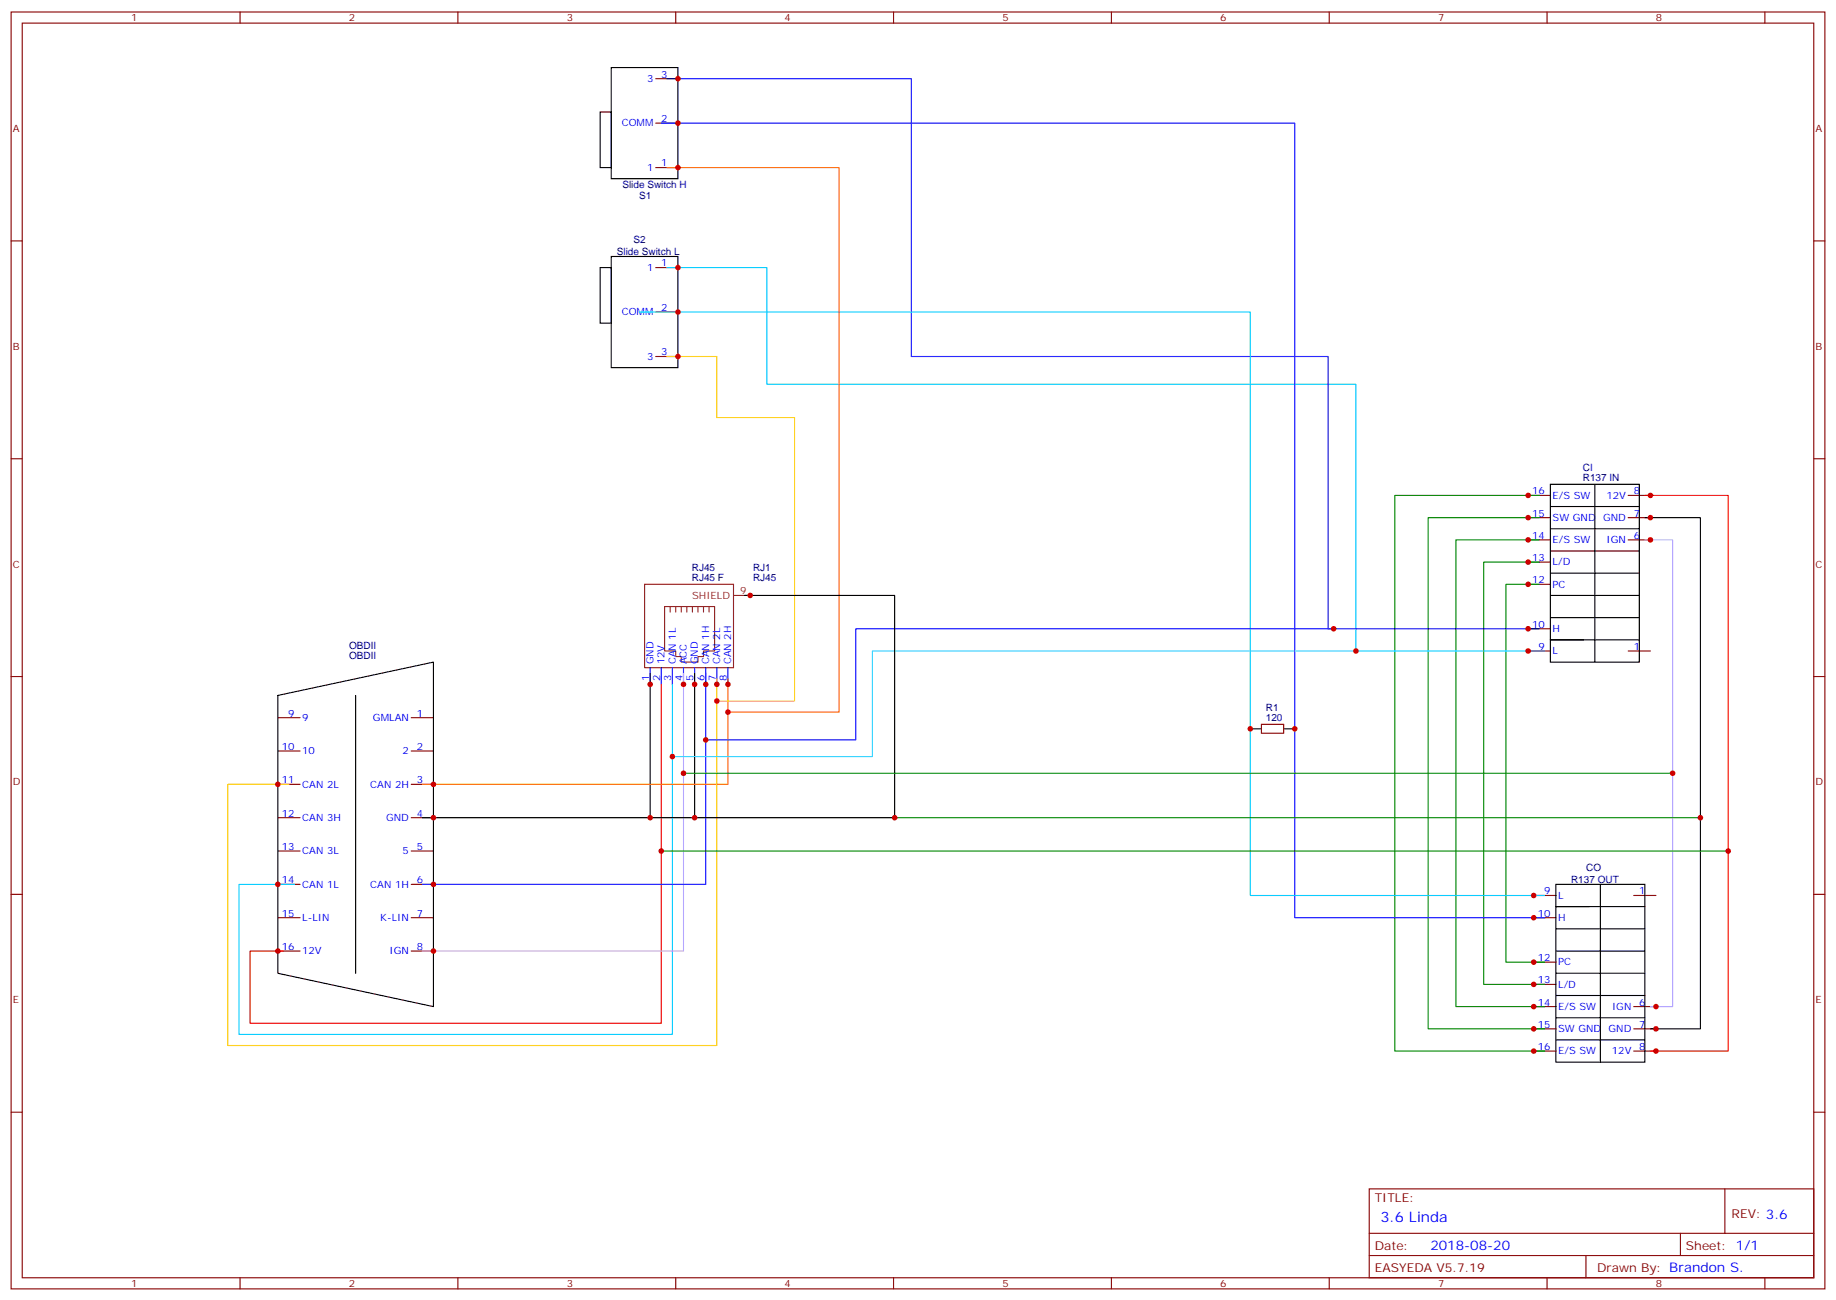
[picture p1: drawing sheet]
<svg xmlns="http://www.w3.org/2000/svg" width="583mm" height="413mm" viewBox="0 0 583 413" stroke-linecap="round" stroke-linejoin="round" font-family="sans-serif">
<g fill="none" stroke="#870000" stroke-width=".35">
<path d="M3.5 3.8h575.8v405.4h-575.8zM7.1 7.3h568.6v398.3h-568.6zM76.2 3.8v3.5M145.3 3.8v3.5M214.5 3.8v3.5M283.6 3.8v3.5M352.8 3.8v3.5M421.9 3.8v3.5M491.1 3.8v3.5M560.2 3.8v3.5M208.1 39.1h7.1M208.1 25h7.1"/>
<path d="M208.1 53.2h7.1M3.5 76.5h3.6M575.7 76.5h3.6M208.1 99.1h7.1M208.1 84.9h7.1M208.1 113.2h7.1M3.5 145.6h3.6M485.1 157.3h7M516.8 157.3h7.1M575.7 145.6h3.6M485.1 171.4h7M485.1 164.3h7"/>
<path d="M485.1 178.4h7M516.8 171.4h7.1M516.8 164.3h7.1M485.1 199.6h7M485.1 185.5h7M3.5 214.8h3.6M485.1 206.7h7M516.8 206.7h7.1M575.7 214.8h3.6M88.2 227.8h7M88.2 238.4h7M130.5 227.8h7.1"/>
<path d="M130.5 238.4h7.1M400.4 229.9h7.1v2.9h-7.1zM88.2 249h7M88.2 259.6h7M130.5 249h7.1M130.5 259.6h7.1M88.2 270.2h7M130.5 270.2h7.1M3.5 283.9h3.6M88.2 291.3h7M88.2 280.7h7M130.5 291.3h7.1"/>
<path d="M130.5 280.7h7.1M486.8 284.3h7.1M486.8 291.3h7.1M518.6 284.3h7M575.7 283.9h3.6M88.2 301.9h7M130.5 301.9h7.1M486.8 319.5h7.1M486.8 305.4h7.1M486.8 312.5h7.1M518.6 319.5h7M486.8 326.6h7.1"/>
<path d="M486.8 333.7h7.1M518.6 326.6h7M518.6 333.7h7M3.5 353.1h3.6M575.7 353.1h3.6M434.6 377.4h141.1v28.2h-141.1zM547.5 377.4v14.1M434.6 391.5h141.1M434.6 398.6h141.1M503.4 398.6v7M533.4 391.5v7.1M76.2 405.6v3.6"/>
<path d="M145.3 405.6v3.6M214.5 405.6v3.6M283.6 405.6v3.6M352.8 405.6v3.6M421.9 405.6v3.6M491.1 405.6v3.6M560.2 405.6v3.6"/>
</g>
<g fill="none" stroke="#000" stroke-width=".35">
<path d="M190.5 35.6h3.5v17.6h-3.5zM194 21.4h21.2v35.3h-21.2zM190.5 84.9h3.5v17.7h-3.5zM194 81.4h21.2v35.3h-21.2zM492.1 153.7h28.2v56.5h-28.2zM506.2 153.7v56.5M492.1 174.9h28.2M492.1 167.9h28.2M492.1 160.8h28.2M522.1 164.3h17.7v162.3h-15.9M236.4 189h47.6v70.6h-63.5M492.1 196.1h28.2"/>
<path d="M492.1 189h28.2M492.1 182h28.2M206.4 213.7v45.9h-72.3M220.5 213.7v45.9h-14.1M492.1 203.1h28.2M88.2 220.8l49.4-10.6v109.3l-49.4-10.5zM112.9 220.8v88.2M396.9 231.4h3.5M407.5 231.4h3.5M493.9 280.7h28.2v56.5h-28.2zM493.9 287.8h28.2M493.9 294.9h28.2"/>
<path d="M508 280.7v56.5M493.9 301.9h28.2M493.9 309h28.2M493.9 316h28.2M493.9 323.1h28.2M493.9 330.1h28.2"/>
</g>
<path d="M488.6 157.3h-45.9v176.4h47.7M488.6 178.4h-17.6v134.1h19.4M488.6 171.4h-26.5v148.1h28.3M488.6 164.3h-35.3v162.3h37.1M488.6 185.5h-10.6v119.9h12.4M217 245.5h313.9M284 259.6h255.8M209.9 270.2h338.7" fill="none" stroke="#008700" stroke-width=".35"/>
<path d="M522.1 171.4h8.8v148.1h-7M217 213.7v88.2h-82.9" fill="none" stroke="#c9f" stroke-width=".35"/>
<path d="M522.1 157.3h26.5v176.4h-24.7M209.9 217.2v107.6h-130.5v-22.9h10.6" fill="none" stroke="#f00" stroke-width=".35"/>
<path d="M204.6 185.5h28.2v26.4h-28.2zM211 192.5h15.8v14.2h-3.5v1.7h-1.8v1.8h-5.2v-1.8h-1.8v-1.7h-3.5zM212.7 192.5v1.8M214.5 192.5v1.8M216.3 192.5v1.8M218 192.5v1.8M219.8 192.5v1.8M221.5 192.5v1.8M223.3 192.5v1.8M225.1 192.5v1.8M232.8 189h5.3" fill="none" stroke="#8c2424" stroke-width=".35"/>
<path d="M209.9 39.1h201.1v252.2h79.4M423.3 199.6h-151.7v35.3h-47.6M206.4 211.9v5.3M209.9 211.9v5.3M213.4 211.9v5.3M217 211.9v5.3M220.5 211.9v5.3M224 213.7v67h-89.9M224 211.9v5.3M227.5 211.9v5.3M231.1 211.9v5.3" fill="none" stroke="#00f" stroke-width=".35"/>
<path d="M202.8 99.1h194.1v185.2h93.5M211.7 84.9h31.7v37.1h187v84.7h60M213.4 217.2v111.2h-137.6v-47.7h17.7" fill="none" stroke="#0cf" stroke-width=".35"/>
<path d="M211.7 25h77.6v88.2h132.3v86.4h67" fill="none" stroke="#00c" stroke-width=".35"/>
<path d="M211.7 53.2h54.6v172.9h-35.2M231.1 215.5v33.5h-97" fill="none" stroke="#f60" stroke-width=".35"/>
<path d="M211.7 113.2h15.8v19.4h24.7v89.9h-24.7M227.5 215.5v116.4h-155.2v-82.9h19.4" fill="none" stroke="#fc0" stroke-width=".35"/>
<path d="M430.4 206.7h-153.5v33.5h-63.5" fill="none" stroke="#3cf" stroke-width=".35"/>
<g fill="#c00">
<circle cx="209.9" cy="270.2" r=".88"/>
<circle cx="530.9" cy="245.5" r=".88"/>
<circle cx="217" cy="245.5" r=".88"/>
<circle cx="215.2" cy="53.2" r=".88"/>
<circle cx="231.1" cy="226.1" r=".88"/>
<circle cx="224" cy="234.9" r=".88"/>
<circle cx="423.3" cy="199.6" r=".88"/>
<circle cx="220.5" cy="259.6" r=".88"/>
<circle cx="238.1" cy="189" r=".88"/>
<circle cx="227.5" cy="217.2" r=".88"/>
<circle cx="88.2" cy="249" r=".88"/>
<circle cx="224" cy="217.2" r=".88"/>
<circle cx="137.6" cy="280.7" r=".88"/>
<circle cx="217" cy="217.2" r=".88"/>
<circle cx="137.6" cy="301.9" r=".88"/>
<circle cx="88.2" cy="301.9" r=".88"/>
<circle cx="215.2" cy="39.1" r=".88"/>
<circle cx="486.8" cy="291.3" r=".88"/>
<circle cx="215.2" cy="84.9" r=".88"/>
<circle cx="485.1" cy="206.7" r=".88"/>
<circle cx="523.9" cy="157.3" r=".88"/>
<circle cx="525.6" cy="333.7" r=".88"/>
<circle cx="525.6" cy="326.6" r=".88"/>
<circle cx="485.1" cy="157.3" r=".88"/>
<circle cx="486.8" cy="333.7" r=".88"/>
<circle cx="485.1" cy="164.3" r=".88"/>
<circle cx="486.8" cy="326.6" r=".88"/>
<circle cx="485.1" cy="178.4" r=".88"/>
<circle cx="486.8" cy="312.5" r=".88"/>
<circle cx="486.8" cy="305.4" r=".88"/>
<circle cx="485.1" cy="185.5" r=".88"/>
<circle cx="486.8" cy="319.5" r=".88"/>
<circle cx="485.1" cy="171.4" r=".88"/>
<circle cx="525.6" cy="319.5" r=".88"/>
<circle cx="523.9" cy="171.4" r=".88"/>
<circle cx="523.9" cy="164.3" r=".88"/>
<circle cx="485.1" cy="199.6" r=".88"/>
<circle cx="215.2" cy="25" r=".88"/>
<circle cx="215.2" cy="99.1" r=".88"/>
<circle cx="137.6" cy="259.6" r=".88"/>
<circle cx="206.4" cy="217.2" r=".88"/>
<circle cx="88.2" cy="280.7" r=".88"/>
<circle cx="220.5" cy="217.2" r=".88"/>
<circle cx="206.4" cy="259.6" r=".88"/>
<circle cx="137.6" cy="249" r=".88"/>
<circle cx="231.1" cy="217.2" r=".88"/>
<circle cx="215.2" cy="113.2" r=".88"/>
<circle cx="227.5" cy="222.5" r=".88"/>
<circle cx="213.4" cy="240.2" r=".88"/>
<circle cx="430.4" cy="206.7" r=".88"/>
<circle cx="284" cy="259.6" r=".88"/>
<circle cx="539.8" cy="259.6" r=".88"/>
<circle cx="548.6" cy="270.2" r=".88"/>
<circle cx="486.8" cy="284.3" r=".88"/>
<circle cx="411" cy="231.4" r=".88"/>
<circle cx="396.9" cy="231.4" r=".88"/>
</g>
<text font-size="4.6" fill="#00f" x="438.1" y="388">3.6 Linda</text>
<text font-size="4.2" fill="#00f" x="454" y="396.8">2018-08-20</text>
<g font-size="3.9" fill="#800">
<text x="436.4" y="381.6">TITLE:</text>
<text x="549.6" y="386.6">REV: 3.6</text>
<text x="436.4" y="396.8">Date:</text>
<text x="535.2" y="396.8">Sheet: 1/1</text>
<text x="436.4" y="403.9">EASYEDA V5.7.19</text>
<text x="506.9" y="403.9">Drawn By: Brandon S.</text>
</g>
<g font-size="3.2" fill="#800">
<text x="41.6" y="6.8">1</text>
<text x="110.8" y="6.8">2</text>
<text x="179.9" y="6.8">3</text>
<text x="249.1" y="6.8">4</text>
<text x="318.2" y="6.8">5</text>
<text x="387.3" y="6.8">6</text>
<text x="456.5" y="6.8">7</text>
<text x="525.6" y="6.8">8</text>
<text x="4.1" y="41.9">A</text>
<text x="576.3" y="41.9">A</text>
<text x="4.1" y="111.1">B</text>
<text x="576.3" y="111.1">B</text>
<text x="4.1" y="180.2">C</text>
<text x="576.3" y="180.2">C</text>
<text x="4.1" y="249.3">D</text>
<text x="576.3" y="249.3">D</text>
<text x="4.1" y="318.5">E</text>
<text x="576.3" y="318.5">E</text>
<text x="41.6" y="408.6">1</text>
<text x="110.8" y="408.6">2</text>
<text x="179.9" y="408.6">3</text>
<text x="249.1" y="408.6">4</text>
<text x="318.2" y="408.6">5</text>
<text x="387.3" y="408.6">6</text>
<text x="456.5" y="408.6">7</text>
<text x="525.6" y="408.6">8</text>
</g>
<g font-size="3.2" fill="#00f">
<text x="205.4" y="26">3</text>
<text x="209.9" y="24.6">3</text>
<text x="197.4" y="40.1">COMM</text>
<text x="209.9" y="38.7">2</text>
<text x="209.9" y="52.8">1</text>
<text x="205.4" y="54.3">1</text>
<text x="205.4" y="86">1</text>
<text x="209.9" y="84.6">1</text>
<text x="197.4" y="100.1">COMM</text>
<text x="209.9" y="98.7">2</text>
<text x="209.9" y="112.8">3</text>
<text x="205.4" y="114.2">3</text>
<text x="486.3" y="156.9">16</text>
<text x="492.8" y="158.3">E/S SW</text>
<text x="509.9" y="158.3">12V</text>
<text x="518.6" y="156.9">8</text>
<text x="486.3" y="164">15</text>
<text x="492.8" y="165.4">SW GND</text>
<text x="508.8" y="165.4">GND</text>
<text x="518.6" y="164">7</text>
<text x="486.3" y="171">14</text>
<text x="492.8" y="172.4">E/S SW</text>
<text x="509.9" y="172.4">IGN</text>
<text x="518.6" y="171">6</text>
<text x="486.3" y="178.1">13</text>
<text x="492.8" y="179.5">L/D</text>
<text x="486.3" y="185.1">12</text>
<text x="492.8" y="186.5">PC</text>
<text x="486.3" y="199.2">10</text>
<text x="492.8" y="200.7">H</text>
<text x="488.3" y="206.3">9</text>
<text x="492.8" y="207.7">L</text>
<text x="518.6" y="206.3">1</text>
<text x="207.4" y="210.9" transform="rotate(-90 207.4 210.9)">GND</text>
<text x="211" y="210.9" transform="rotate(-90 211 210.9)">12V</text>
<text x="214.5" y="210.9" transform="rotate(-90 214.5 210.9)">CAN 1L</text>
<text x="218" y="210.9" transform="rotate(-90 218 210.9)">ACC</text>
<text x="221.5" y="210.9" transform="rotate(-90 221.5 210.9)">GND</text>
<text x="225.1" y="210.9" transform="rotate(-90 225.1 210.9)">CAN 1H</text>
<text x="228.6" y="210.9" transform="rotate(-90 228.6 210.9)">CAN 2L</text>
<text x="232.1" y="210.9" transform="rotate(-90 232.1 210.9)">CAN 2H</text>
<text x="206" y="216.1" transform="rotate(-90 206 216.1)">1</text>
<text x="209.5" y="216.1" transform="rotate(-90 209.5 216.1)">2</text>
<text x="213.1" y="216.1" transform="rotate(-90 213.1 216.1)">3</text>
<text x="216.6" y="216.1" transform="rotate(-90 216.6 216.1)">4</text>
<text x="220.1" y="216.1" transform="rotate(-90 220.1 216.1)">5</text>
<text x="223.7" y="216.1" transform="rotate(-90 223.7 216.1)">6</text>
<text x="227.2" y="216.1" transform="rotate(-90 227.2 216.1)">7</text>
<text x="230.7" y="216.1" transform="rotate(-90 230.7 216.1)">8</text>
<text x="91.5" y="227.5">9</text>
<text x="132.3" y="227.5">1</text>
<text x="96" y="228.9">9</text>
<text x="118.4" y="228.9">GMLAN</text>
<text x="89.5" y="238.1">10</text>
<text x="96" y="239.5">10</text>
<text x="127.8" y="239.5">2</text>
<text x="132.3" y="238.1">2</text>
<text x="89.5" y="248.6">11</text>
<text x="96" y="250">CAN 2L</text>
<text x="117.5" y="250">CAN 2H</text>
<text x="132.3" y="248.6">3</text>
<text x="89.5" y="259.2">12</text>
<text x="96" y="260.6">CAN 3H</text>
<text x="122.5" y="260.6">GND</text>
<text x="132.3" y="259.2">4</text>
<text x="89.5" y="269.8">13</text>
<text x="132.3" y="269.8">5</text>
<text x="96" y="271.2">CAN 3L</text>
<text x="127.8" y="271.2">5</text>
<text x="89.5" y="280.4">14</text>
<text x="96" y="281.8">CAN 1L</text>
<text x="117.5" y="281.8">CAN 1H</text>
<text x="132.3" y="280.4">6</text>
<text x="490.1" y="283.9">9</text>
<text x="494.6" y="285.3">L</text>
<text x="520.3" y="283.9">1</text>
<text x="89.5" y="291">15</text>
<text x="96" y="292.4">L-LIN</text>
<text x="120.7" y="292.4">K-LIN</text>
<text x="132.3" y="291">7</text>
<text x="488.1" y="291">10</text>
<text x="494.6" y="292.4">H</text>
<text x="89.5" y="301.6">16</text>
<text x="96" y="303">12V</text>
<text x="123.7" y="303">IGN</text>
<text x="132.3" y="301.6">8</text>
<text x="488.1" y="305.1">12</text>
<text x="494.6" y="306.5">PC</text>
<text x="488.1" y="312.1">13</text>
<text x="494.6" y="313.5">L/D</text>
<text x="488.1" y="319.2">14</text>
<text x="494.6" y="320.6">E/S SW</text>
<text x="511.7" y="320.6">IGN</text>
<text x="520.3" y="319.2">6</text>
<text x="488.1" y="326.2">15</text>
<text x="494.6" y="327.7">SW GND</text>
<text x="510.6" y="327.7">GND</text>
<text x="520.3" y="326.2">7</text>
<text x="488.1" y="333.3">16</text>
<text x="494.6" y="334.7">E/S SW</text>
<text x="511.7" y="334.7">12V</text>
<text x="520.3" y="333.3">8</text>
</g>
<g font-size="3.2" fill="#000080">
<text x="197.6" y="59.7">Slide Switch H</text>
<text x="202.8" y="63.2">S1</text>
<text x="201.1" y="77.2">S2</text>
<text x="195.8" y="80.8">Slide Switch L</text>
<text x="502.4" y="149.5">CI</text>
<text x="502.4" y="152.7">R137 IN</text>
<text x="219.6" y="184.4">RJ45 F</text>
<text x="219.6" y="181.3">RJ45</text>
<text x="239" y="184.4">RJ45</text>
<text x="239" y="181.3">RJ1</text>
<text x="110.8" y="209.1">OBDII</text>
<text x="110.8" y="206">OBDII</text>
<text x="401.8" y="225.5">R1</text>
<text x="401.8" y="228.7">120</text>
<text x="498.7" y="280.2">R137 OUT</text>
<text x="503.5" y="276.5">CO</text>
</g>
<g font-size="3.2" fill="#8d2323">
<text x="219.7" y="190.1">SHIELD</text>
<text x="234.9" y="188.7">9</text>
</g>
</svg>
